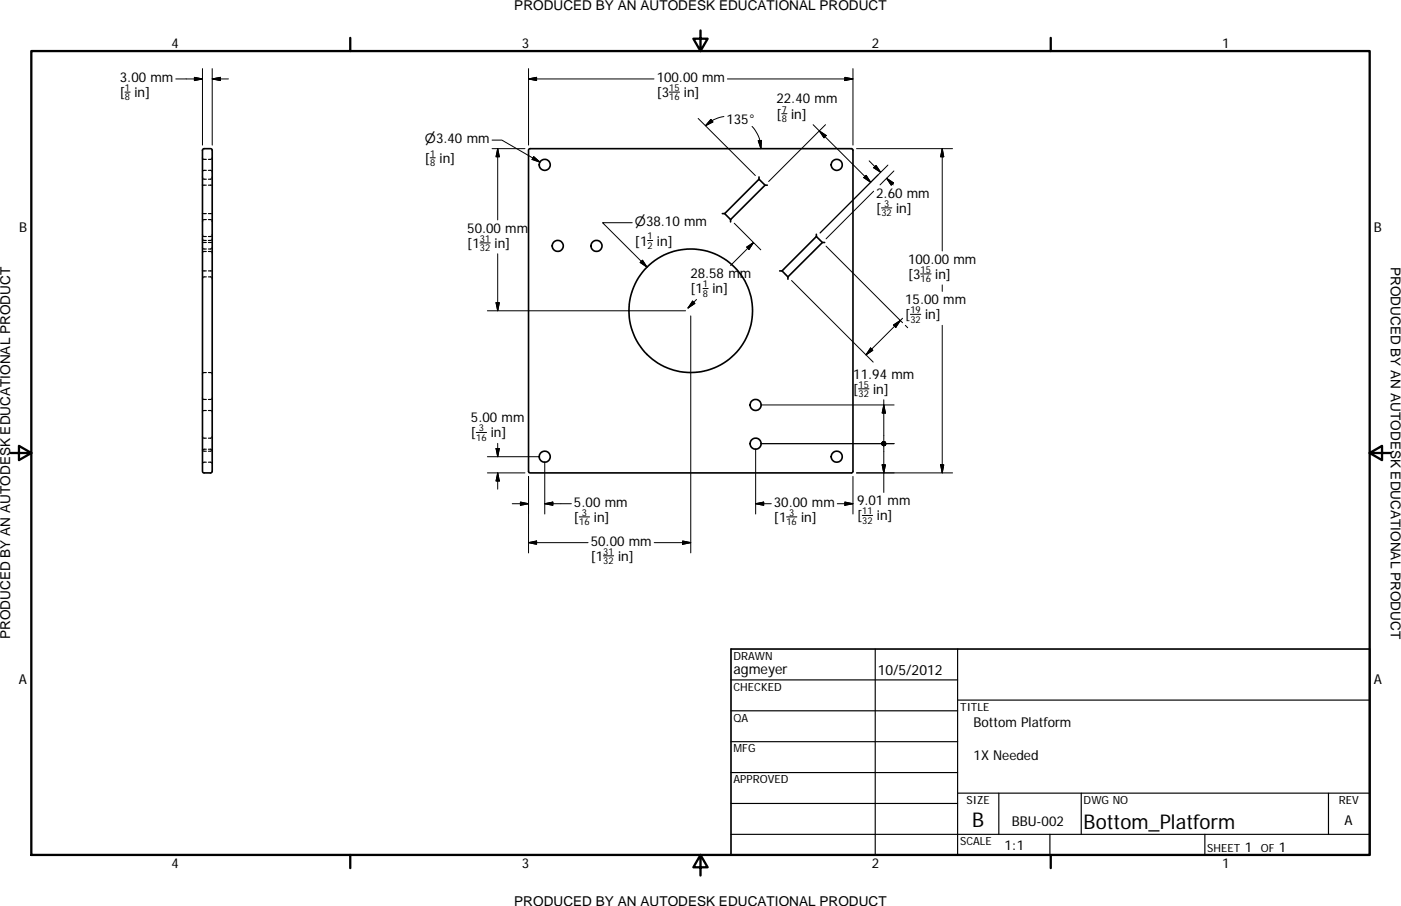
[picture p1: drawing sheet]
<svg xmlns="http://www.w3.org/2000/svg" width="432mm" height="279mm" viewBox="0 0 432 279" stroke-linecap="round" stroke-linejoin="round" font-family="sans-serif">
<g fill="none" stroke="#000" stroke-width=".51">
<path d="M62.6 45.9h2.4l.4 .4v99l-.5 .5h-2.1l-.4-.5v-99zM163.1 45.9h99.6l.2 .4v99l-.2 .5h-99.3l-.4-.2-.1-99.3zM233.9 54.6v.7M235.8 57.1l-1.9-1.8-10.5 10.6M236.5 57.1h-.7l-10.6 10.6M222.6 65.9h.8l1.8 1.8M225.2 67.7v.7M251.6 72.2v.7M251.6 72.9l1.9 1.9M251.6 72.9l-10.6 10.6M254.2 74.8h-.7l-10.7 10.6M240.3 83.5h.7l1.8 1.9"/>
<path d="M242.8 85.4v.7M225.3 200.2h196.8v63.5h-196.8z"/>
<circle cx="167.9" cy="50.8" r="1.7"/>
<circle cx="257.9" cy="50.8" r="1.7"/>
<circle cx="171.9" cy="75.8" r="1.7"/>
<circle cx="183.8" cy="75.8" r="1.7"/>
<circle cx="212.9" cy="95.8" r="19.1"/>
<circle cx="232.9" cy="136.8" r="1.7"/>
<circle cx="232.9" cy="124.9" r="1.7"/>
<circle cx="167.9" cy="140.8" r="1.7"/>
<circle cx="257.9" cy="140.8" r="1.7"/>
</g>
<g fill="none" stroke="#000" stroke-width=".36">
<path d="M62.4 48.6l.1 .3M62.4 54.6l.1 .3M62.4 57.1h.2M62.5 52.8l-.1 .2M62.6 55.1l1 .2M62.7 49.1h.9M62.7 57.1h.9M63.6 52.5l-.9 .1M64.2 52.5l1 .1M65.1 57.1h-.9M65.2 49.1h-1M65.2 55.1l-1 .2"/>
<path d="M65.3 57.1h.1M65.3 52.8l.1 .2M65.4 54.6v.3M65.4 48.6l-.1 .3M62.4 72.2l.1 .3M62.4 74.8h.2M62.4 65.9h.2M62.4 76.3l.1 .2M62.4 73.6l.1 .3M62.5 68.1l-.1 .3M62.5 77.8l-.1 .2M62.6 72.8l1 .1"/>
<path d="M62.7 76.7l.9 .1M62.7 74.1h.9M62.7 74.8h.9M62.7 65.9h.9M63.6 77.6h-.9M63.6 67.7l-1 .1M64.2 77.6h1M64.2 67.7l1 .1M65.1 74.8h-.9M65.1 65.9h-.9M65.2 76.7l-1 .1M65.2 74.1h-1"/>
<path d="M65.2 72.8l-1 .1M65.3 74.8h.1M65.3 65.9h.1M65.3 77.8l.1 .2M65.4 68.1v.3M65.4 72.2v.3M65.4 76.3l-.1 .2M65.4 73.6l-.1 .3M62.4 83.5h.2M62.5 85.8l-.1 .3M62.7 83.5h.9M63.6 85.4l-1 .1"/>
<path d="M64.2 85.4l1 .1M65.1 83.5h-.9M65.3 83.5h.1M65.4 85.8v.3M62.5 115.1l-.1 .3M63.6 114.9l-.9 .1M64.2 114.9l1 .1M65.3 115.1l.1 .3M62.4 134.6l.1 .3M62.4 122.7l.1 .2M62.4 138.6l.1 .3M62.5 138.8l-.1 .2"/>
<path d="M62.5 126.9l-.1 .2M62.7 135l.9 .1M62.7 123.1l.9 .1M62.7 139.1h.9M63.6 138.5l-.9 .1M63.6 126.6h-.9M64.2 138.5l1 .1M64.2 126.6h1M65.2 135l-1 .1M65.2 123.1l-1 .1M65.2 139.1h-1M65.3 138.8l.1 .2"/>
<path d="M65.3 126.9l.1 .2M65.4 134.6l-.1 .3M65.4 122.7l-.1 .2M65.4 138.6l-.1 .3M62.5 142.8l-.1 .2M63.6 142.5l-.9 .1M64.2 142.5l1 .1M65.3 142.8l.1 .2M225.3 209.7h69.8M225.3 219.2h69.8M269.7 200.2v63.5M295.1 215.9h127"/>
<path d="M295.1 200.2v63.5M225.3 228.7h69.8M225.3 238.3h69.8M225.3 247.8h69.8M225.3 257.3h196.8M295.1 244.6h127M307.8 244.6v12.7M323.6 257.3v6.4M333.2 244.6v12.7M371.3 257.3v6.4M409.4 244.6v12.7"/>
</g>
<path d="M9.7 15.7h412.4v248h-412.4zM107.9 11.7v4M215.9 9.4v6.3l-2.2-3.8h4.4l-2.2 3.8M323.8 11.7v4M3.3 139.7h6.4l-3.9-2.2v4.4l3.9-2.2M422.1 139.7l3.9 2.2v-4.4l-3.9 2.2h6.4M107.9 263.7v4M215.9 263.7l2.2 3.8h-4.4l2.2-3.8v6.3M323.8 263.7v4" fill="none" stroke="#000" stroke-width=".71"/>
<g fill="none" stroke="#000" stroke-width=".31">
<path d="M38.5 28.4h1.6M54.2 24.3h8.2M59.9 23.9l2.5 .4-2.5 .5zM62.4 21.2v23.5M65.4 21.2v23.5M65.4 24.3l2.5-.4v.9zM65.4 24.3h5M162.9 24.3l2.5-.4v.9zM162.9 24.3h38.7M162.9 21.2v23.5M206.2 28.4h3.2M215.2 36.5l17.6 17.6"/>
<path d="M219.1 36.8l.6 .8-2.3 1.2zM223.1 35.9l-1.9 .5a9.5 9.5 0 0 0-3.8 2.4M224.2 24.3h38.7M231.8 39l1.6 2.4a9.3 9.3 0 0 1 1.1 4.4M240.9 35.1h1.6M250.6 38.5l17.8 17.7M254.4 38.5l-17.5 17.5M260.4 23.9l2.5 .4-2.5 .5zM262.9 21.2v23.5M132.6 48.7h1.6M151.7 45.8h10.1M151.7 43.2h3l11.7 6.8"/>
<path d="M153.4 45.8v22M153.4 45.8l.5 2.5h-1zM164.5 48.3l1.9 1.7-2.4-.8zM233.7 43.4l1-.1-.2 2.5zM252.5 40.4l2.1 1.4-.6 .7zM264 45.8h29.6M266.2 54.8l.8-.7 1.4 2.1zM267.9 49.6l3.5 3.5M269.3 59l-14.7 14.7M269.3 51.7l.7-.7 1.4 2.1zM273.3 55l2.1 1.4-.7 .7zM273.3 55l2 2"/>
<path d="M273.7 50.9l-20.9 20.9M275.5 52.7l-4.3 4.3M290.4 45.8v31.6M290.4 45.8l.5 2.5h-1zM147.9 74.9h3.2M153.4 78.3v17.5M194.9 68.7h-9.2l13.7 13.7M199.6 74.2h1.6M226.3 68.8l8.2 8.2M230.1 76.2l2.2-1.4-1.5 2.1zM232.3 74.8l-7.1 7.1M254.6 75.9l23.6 23.6"/>
<path d="M271.7 64.1h3.2M150.2 95.8h61.1M152.9 93.3h1l-.5 2.5zM198 80.2l1.4 2.2-2.1-1.5zM212.9 97.4v73.1M213.5 92.9l.7 .7-2.2 1.4zM214.7 92.4l-2.7 2.6M216.7 89h1.6M244 86.5l25.1 25.2M278.2 98.1l-11.3 11.3M280.6 96.9h3.2M283.7 84.5h3.3"/>
<path d="M290.4 87.9v2M264.6 119.9h3.2M268.3 107.3l.7 .7-2.1 1.4zM275.4 100.2l2.1-1.4-1.4 2.1zM279 100.3l.8 .8M290.4 100.3v45.5M146.8 133.4h3.2M152.9 138.3h1l-.5 2.5zM153.4 136.7v4.1M232.9 138.4v20.1M234.5 136.8h41.1M234.5 124.9h41.1"/>
<path d="M272.4 123.3v12.9M272.4 137.4v14.5M272.4 124.9l.5 2.5h-1zM150.2 145.8h11.6M150.2 140.8h16.1M153.4 145.8v5.1M153.4 145.8l.5 2.5h-1zM157.9 155.3h5M160.4 154.8l2.5 .5-2.5 .5zM162.9 146.9v23.6M167.9 142.4v16.1M167.9 155.3l2.5-.5v1z"/>
<path d="M167.9 155.3h8.2M178.5 159.4h3.2M232.9 155.3l2.5-.5v1zM232.9 155.3h4.8M242.4 159.4h3.2M258.1 155.3h4.8M260.4 154.8l2.5 .5-2.5 .5zM262.9 146.9v11.6M264 145.8h29.6M265.8 159h3.2M271.9 143.3h1l-.5 2.5zM289.9 143.3h1l-.5 2.5z"/>
<path d="M162.9 167.3l2.5-.5v1.1zM162.9 167.3h18.4M185.9 171.4h3.2M210.4 166.8l2.5 .5-2.5 .6zM212.9 167.3h-11.3"/>
</g>
<g fill="#000" stroke="#000" stroke-width=".31">
<path d="M59.9 23.9l2.5 .4-2.5 .5zM65.4 24.3l2.5-.4v.9zM162.9 24.3l2.5-.4v.9zM219.1 36.8l.6 .8-2.3 1.2zM260.4 23.9l2.5 .4-2.5 .5zM153.4 45.8l.5 2.5h-1zM164.5 48.3l1.9 1.7-2.4-.8zM233.7 43.4l1-.1-.2 2.5zM252.5 40.4l2.1 1.4-.6 .7zM266.2 54.8l.8-.7 1.4 2.1zM269.3 51.7l.7-.7 1.4 2.1zM273.3 55l2.1 1.4-.7 .7z"/>
<path d="M290.4 45.8l.5 2.5h-1zM230.1 76.2l2.2-1.4-1.5 2.1zM152.9 93.3h1l-.5 2.5zM198 80.2l1.4 2.2-2.1-1.5zM213.5 92.9l.7 .7-2.2 1.4zM268.3 107.3l.7 .7-2.1 1.4zM275.4 100.2l2.1-1.4-1.4 2.1zM152.9 138.3h1l-.5 2.5zM272 136.3l.4-.1zM271.9 136.4l.5-.2zM271.9 136.4l.5-.2-.6 .4zM271.8 136.6l.6-.4-.6 .6z"/>
<path d="M271.8 136.8l.6-.6-.6 .7zM272.4 136.2l-.5 .9-.1-.2zM272.4 136.2l-.5 1.1zM272.4 136.2l-.3 1.2-.2-.1zM272.4 136.2l-.1 1.2h-.2zM272.4 136.2l.1 1.2h-.2zM272.4 136.2l.3 1.2h-.2zM272.4 136.2l.4 1.1-.1 .1zM272.4 136.2l.4 1.1zM272.4 136.2l.6 .7-.1 .2zM272.4 136.2l.6 .7zM272.4 136.2l.6 .6z"/>
<path d="M272.4 136.2l.6 .4zM272.4 136.2l.5 .2zM272.4 136.2l.4 .1zM272.4 136.2h.2zM272.4 137.4l.4-.1zM272.4 137.4l.5-.2zM272.4 137.4l.6-.3zM272.4 137.4l.6-.5zM273 136.7l-.6 .7zM272.9 136.5l.1 .2-.6 .7zM272.8 136.4l-.4 1zM272.7 136.3l.1 .1-.4 1z"/>
<path d="M272.5 136.2l.2 .1-.3 1.1zM272.3 136.2h.2l-.1 1.2zM272.1 136.3l.2-.1 .1 1.2zM271.9 136.4l.2-.1 .3 1.1zM271.9 136.4l.5 1zM271.9 136.5l.5 .9-.6-.7zM271.8 136.7l.6 .7zM271.8 136.9l.6 .5zM271.8 137.1l.6 .3zM271.9 137.2l.5 .2zM272 137.3l.4 .1zM272.2 137.4h.2z"/>
<path d="M272.4 124.9l.5 2.5h-1zM153.4 145.8l.5 2.5h-1zM160.4 154.8l2.5 .5-2.5 .5zM167.9 155.3l2.5-.5v1zM232.9 155.3l2.5-.5v1zM260.4 154.8l2.5 .5-2.5 .5zM271.9 143.3h1l-.5 2.5zM289.9 143.3h1l-.5 2.5zM162.9 167.3l2.5-.5v1.1zM210.4 166.8l2.5 .5-2.5 .6z"/>
</g>
<g font-size="6.3">
<text x="299.6" y="255.1">B</text>
<text x="334" y="255.6">Bottom_Platform</text>
</g>
<g font-size="4.4">
<text x="226" y="208">agmeyer</text>
<text x="270.5" y="208.2">10/5/2012</text>
</g>
<g font-size="4.2">
<text x="158.5" y="3.1">PRODUCED BY AN AUTODESK EDUCATIONAL PRODUCT</text>
<text x="52.8" y="14.8">4</text>
<text x="160.8" y="14.8">3</text>
<text x="268.7" y="14.8">2</text>
<text x="376.7" y="14.8">1</text>
<text x="36.9" y="25.3">3.00 mm</text>
<text x="36.9" y="30">[ in]</text>
<text x="202.4" y="25.3">100.00 mm</text>
<text x="202.4" y="30">[3</text>
<text x="210.8" y="30">in]</text>
<text x="239.3" y="31.9">22.40 mm</text>
<text x="223.9" y="38.1">135°</text>
<text x="239.3" y="36.6">[ in]</text>
<text x="131" y="50.2">[ in]</text>
<text x="270" y="60.9">2.60 mm</text>
<text x="270" y="65.6">[</text>
<text x="276.2" y="65.6">in]</text>
<text x="5.9" y="71.4">B</text>
<text x="144" y="71.8">50.00 mm</text>
<text x="423.4" y="71.4">B</text>
<text x="144" y="76.5">[1</text>
<text x="152.4" y="76.5">in]</text>
<text x="195.7" y="75.7">[1 in]</text>
<text x="279.9" y="81.3">100.00 mm</text>
<text x="428.7" y="82.3" transform="rotate(90 428.7 82.3)">PRODUCED BY AN AUTODESK EDUCATIONAL PRODUCT</text>
<text x="212.8" y="85.8">28.58 mm</text>
<text x="279.9" y="86">[3</text>
<text x="288.3" y="86">in]</text>
<text x="212.8" y="90.5">[1 in]</text>
<text x="279" y="93.8">15.00 mm</text>
<text x="279" y="98.5">[</text>
<text x="285.1" y="98.5">in]</text>
<text x="263" y="116.7">11.94 mm</text>
<text x="263" y="121.4">[</text>
<text x="269.1" y="121.4">in]</text>
<text x="145.2" y="130.2">5.00 mm</text>
<text x="145.2" y="134.9">[</text>
<text x="151.3" y="134.9">in]</text>
<text x="264.1" y="155.8">9.01 mm</text>
<text x="176.9" y="156.2">5.00 mm</text>
<text x="176.9" y="160.9">[</text>
<text x="183" y="160.9">in]</text>
<text x="238.5" y="156.2">30.00 mm</text>
<text x="238.5" y="160.9">[1</text>
<text x="246.9" y="160.9">in]</text>
<text x="264.1" y="160.5">[</text>
<text x="270.3" y="160.5">in]</text>
<text x="182.1" y="168.2">50.00 mm</text>
<text x="182.1" y="172.9">[1</text>
<text x="190.5" y="172.9">in]</text>
<text x="3.1" y="197.1" transform="rotate(-90 3.1 197.1)">PRODUCED BY AN AUTODESK EDUCATIONAL PRODUCT</text>
<text x="5.8" y="211.1">A</text>
<text x="423.4" y="211.1">A</text>
<text x="300.1" y="224.2">Bottom Platform</text>
<text x="300.1" y="234.3">1X Needed</text>
<text x="311.8" y="254.8">BBU-002</text>
<text x="414.4" y="254.4">A</text>
<text x="309.6" y="262.1">1:1</text>
<text x="383.7" y="262.8">1</text>
<text x="394.2" y="262.8">1</text>
<text x="52.8" y="267.7">4</text>
<text x="160.8" y="267.7">3</text>
<text x="268.7" y="267.7">2</text>
<text x="376.7" y="267.7">1</text>
<text x="158.5" y="279.4">PRODUCED BY AN AUTODESK EDUCATIONAL PRODUCT</text>
</g>
<g font-size="4">
<text x="131" y="44.2">⌀3.40 mm</text>
<text x="195.7" y="69.7">⌀38.10 mm</text>
</g>
<g font-size="3.5">
<text x="226" y="203.4">DRAWN</text>
<text x="226" y="213">CHECKED</text>
<text x="295.9" y="219.2">TITLE</text>
<text x="226" y="222.5">QA</text>
<text x="226" y="232.1">MFG</text>
<text x="226" y="241.6">APPROVED</text>
<text x="297.9" y="247.9">SIZE</text>
<text x="334" y="247.9">DWG NO</text>
<text x="412.7" y="247.9">REV</text>
<text x="295.9" y="260.6">SCALE</text>
<text x="372.1" y="262.8">SHEET</text>
<text x="388.6" y="262.8">OF</text>
</g>
<g font-size="2.9">
<text x="38.5" y="28.1">1</text>
<text x="206.3" y="28">15</text>
<text x="38.5" y="31">8</text>
<text x="206.3" y="30.9">16</text>
<text x="240.9" y="34.7">7</text>
<text x="240.9" y="37.6">8</text>
<text x="132.6" y="48.3">1</text>
<text x="132.6" y="51.2">8</text>
<text x="272.5" y="63.8">3</text>
<text x="271.7" y="66.7">32</text>
<text x="147.9" y="74.5">31</text>
<text x="147.9" y="77.4">32</text>
<text x="199.6" y="73.8">1</text>
<text x="199.6" y="76.7">2</text>
<text x="216.6" y="88.6">1</text>
<text x="283.7" y="84.1">15</text>
<text x="283.7" y="87">16</text>
<text x="216.6" y="91.5">8</text>
<text x="280.6" y="96.6">19</text>
<text x="280.6" y="99.5">32</text>
<text x="264.6" y="119.5">15</text>
<text x="264.6" y="122.4">32</text>
<text x="146.8" y="135.9">16</text>
<text x="147.6" y="133">3</text>
<text x="178.5" y="161.9">16</text>
<text x="179.3" y="159">3</text>
<text x="242.4" y="161.9">16</text>
<text x="243.2" y="159">3</text>
<text x="265.7" y="158.6">11</text>
<text x="265.7" y="161.5">32</text>
<text x="185.9" y="171">31</text>
<text x="185.9" y="173.9">32</text>
</g>
</svg>
